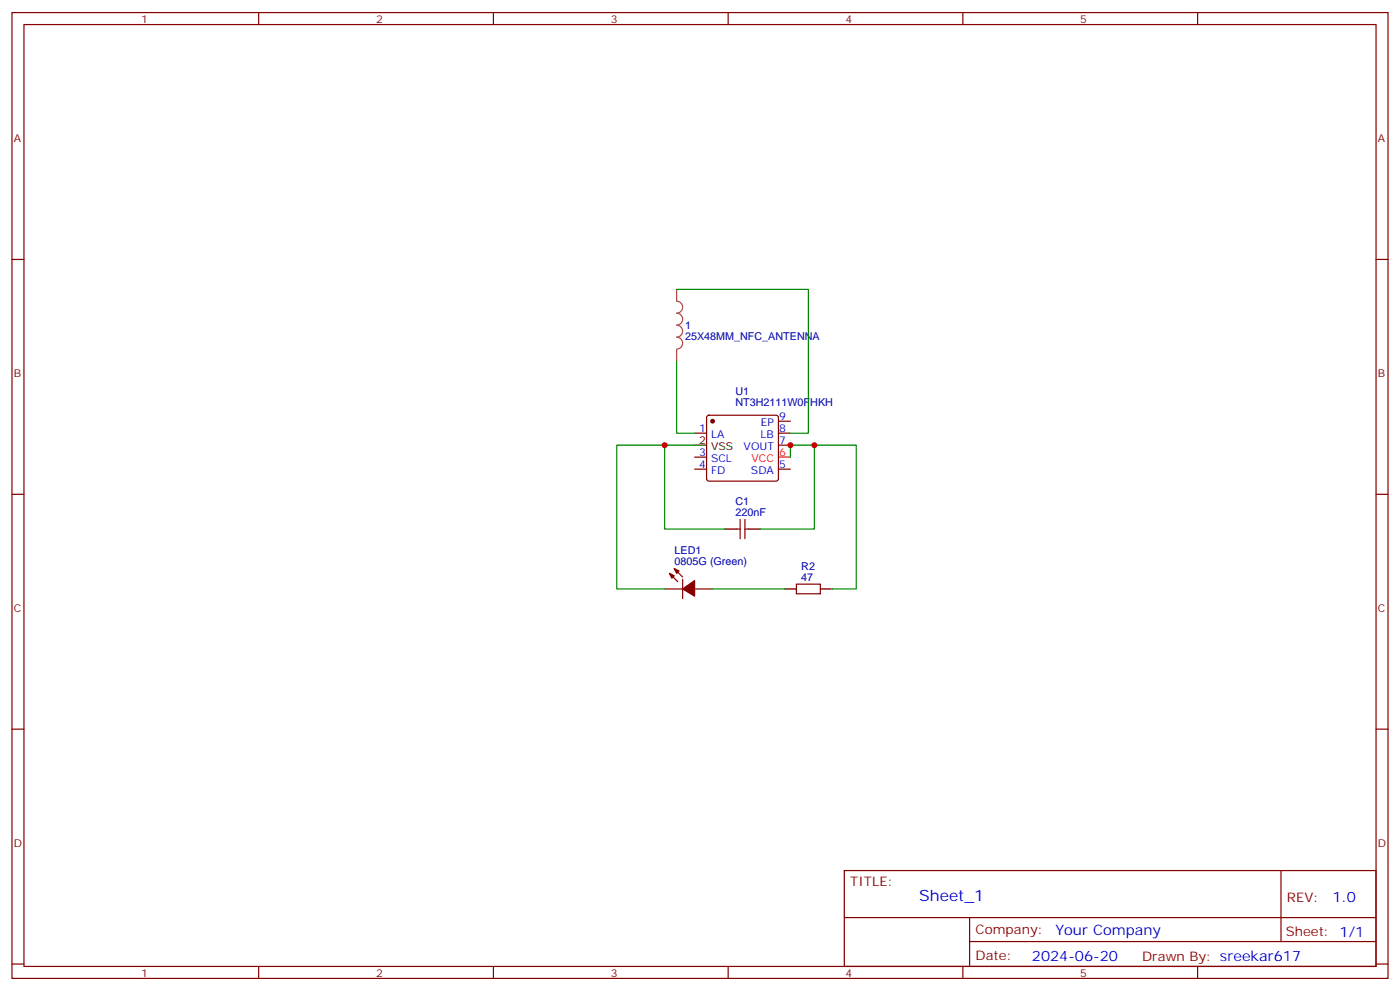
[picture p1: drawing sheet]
<svg xmlns="http://www.w3.org/2000/svg" width="412mm" height="292mm" viewBox="0 0 412 292" stroke-linecap="round" stroke-linejoin="round" font-family="sans-serif">
<g fill="none" stroke="#870000" stroke-width=".35">
<path d="M3.5 3.7h405.4v284.3h-405.4zM7.1 7.2h398.2v277.3h-398.2zM76.2 3.7v3.5M145.3 3.7v3.5M214.5 3.7v3.5M283.6 3.7v3.5M352.8 3.7v3.5M3.5 76.4h3.6M405.3 76.4h3.6M204.6 127.5h3.5M204.6 138.1h3.5M204.6 134.6h3.5"/>
<path d="M208.4 122.4l.4-.2h19.8l.5 .2 .2 .5v18l-.2 .5-.5 .2h-19.8l-.5-.2-.2-.5v-18zM229.3 124h3.5M229.3 127.5h3.5M229.3 131.1h3.5M229.3 138.1h3.5M3.5 145.5h3.6M217 155.8h1M218 152.9v5.7M219.4 152.9v5.7M219.4 155.8h1.1M405.3 145.5h3.6M195.8 173.4h5.3"/>
<path d="M197.2 168.8l2.5 2.5M198.6 167.4l2.5 2.5M201.1 170.6v5.6M204.6 173.4h5.3M234.6 172h7.1v2.8h-7.1zM3.5 214.7h3.6M405.3 214.7h3.6M248.7 256.3h156.6v28.2h-156.6zM377.3 256.3v20.9M248.7 270.1h156.5M285.6 277.2h119.6M285.6 270.1v14.2"/>
<path d="M3.5 283.8h3.6M76.2 284.5v3.5M145.3 284.5v3.5M214.5 284.5v3.5M283.6 284.5v3.5M352.8 284.5v3.5M405.3 283.8h3.6"/>
</g>
<path d="M229.3 134.6h3.5" fill="none" stroke="#f00" stroke-width=".35"/>
<path d="M204.6 131.1h3.5M213.4 155.8h3.6M220.5 155.8h3.5M231.1 173.4h3.5M241.7 173.4h3.5" fill="none" stroke="#000" stroke-width=".35"/>
<g fill="#870000" stroke="#870000" stroke-width=".35">
<path d="M197.2 168.8l1.4 .7-.7 .7z"/>
<path d="M198.6 167.4l1.4 .7-.7 .7z"/>
<path d="M201.1 173.4l3.5-2.5v4.6z"/>
<circle cx="209.9" cy="124" r=".53"/>
</g>
<path d="M199.3 85.2v3.5a1.76 1.76 0 0 1 1.8 1.7 1.76 1.76 0 0 1-1.8 1.8 1.76 1.76 0 0 1 1.8 1.8 1.76 1.76 0 0 1-1.8 1.7 1.76 1.76 0 0 1 1.8 1.8 1.76 1.76 0 0 1-1.8 1.8 1.76 1.76 0 0 1 1.8 1.7 1.76 1.76 0 0 1-1.8 1.8M199.3 102.9v3.5" fill="none" stroke="#a64a4a" stroke-width=".35"/>
<path d="M199.3 85.2h38.8v42.3h-5.3M199.3 106.4v21.1h5.3M195.8 131.1h-14.1v42.3h14.1M204.6 131.1h-8.8v24.7h17.6M232.8 134.6v-3.5h7.1v24.7h-15.9M239.9 131.1h12.3v42.3h-7M209.9 173.4h21.2" fill="none" stroke="#008700" stroke-width=".35"/>
<g fill="#c00">
<circle cx="232.8" cy="131.1" r=".88"/>
<circle cx="195.8" cy="131.1" r=".88"/>
<circle cx="239.9" cy="131.1" r=".88"/>
</g>
<text font-size="4.6" fill="#00f" x="270.8" y="265.3">Sheet_1</text>
<g font-size="4.2" fill="#00f">
<text x="392.5" y="265.6">1.0</text>
<text x="310.9" y="275.1">Your Company</text>
<text x="304" y="282.9">2024-06-20</text>
</g>
<g font-size="3.9" fill="#800">
<text x="250.5" y="260.9">TITLE:</text>
<text x="379.1" y="265.6">REV:</text>
<text x="287.4" y="275.1">Company:</text>
<text x="378.7" y="275.7">Sheet: 1/1</text>
<text x="287.4" y="282.8">Date:</text>
<text x="336.4" y="282.8">Drawn By: sreekar617</text>
</g>
<g font-size="3.2" fill="#800">
<text x="41.6" y="6.7">1</text>
<text x="110.8" y="6.7">2</text>
<text x="179.9" y="6.7">3</text>
<text x="249.1" y="6.7">4</text>
<text x="318.2" y="6.7">5</text>
<text x="4.1" y="41.8">A</text>
<text x="405.9" y="41.8">A</text>
<text x="4.1" y="110.9">B</text>
<text x="405.9" y="110.9">B</text>
<text x="4.1" y="180.1">C</text>
<text x="405.9" y="180.1">C</text>
<text x="4.1" y="249.2">D</text>
<text x="405.9" y="249.2">D</text>
<text x="41.6" y="287.5">1</text>
<text x="110.8" y="287.5">2</text>
<text x="179.9" y="287.5">3</text>
<text x="249.1" y="287.5">4</text>
<text x="318.2" y="287.5">5</text>
</g>
<g font-size="3.2" fill="#000080">
<text x="201.8" y="100">25X48MM_NFC_ANTENNA</text>
<text x="201.8" y="96.8">1</text>
<text x="216.6" y="119.4">NT3H2111W0FHKH</text>
<text x="216.6" y="116.2">U1</text>
<text x="216.6" y="148.7">C1</text>
<text x="216.6" y="151.9">220nF</text>
<text x="198.7" y="166.3">0805G (Green)</text>
<text x="198.7" y="163.1">LED1</text>
<text x="236" y="167.7">R2</text>
<text x="236" y="170.9">47</text>
</g>
<g font-size="3.2" fill="#00f">
<text x="224.1" y="125.4">EP</text>
<text x="229.5" y="123.6">9</text>
<text x="205.9" y="127.2">1</text>
<text x="209.4" y="128.9">LA</text>
<text x="224.1" y="128.9">LB</text>
<text x="229.5" y="127.2">8</text>
<text x="229.5" y="130.7">7</text>
<text x="205.9" y="137.8">4</text>
<text x="205.9" y="134.2">3</text>
<text x="209.4" y="136">SCL</text>
<text x="219.1" y="132.5">VOUT</text>
<text x="229.5" y="137.8">5</text>
<text x="209.4" y="139.5">FD</text>
<text x="221.2" y="139.5">SDA</text>
</g>
<g font-size="3.2">
<text x="205.9" y="130.7">2</text>
<text x="209.4" y="132.5">VSS</text>
</g>
<g font-size="3.2" fill="#f00">
<text x="221.4" y="136">VCC</text>
<text x="229.5" y="134.2">6</text>
</g>
</svg>
